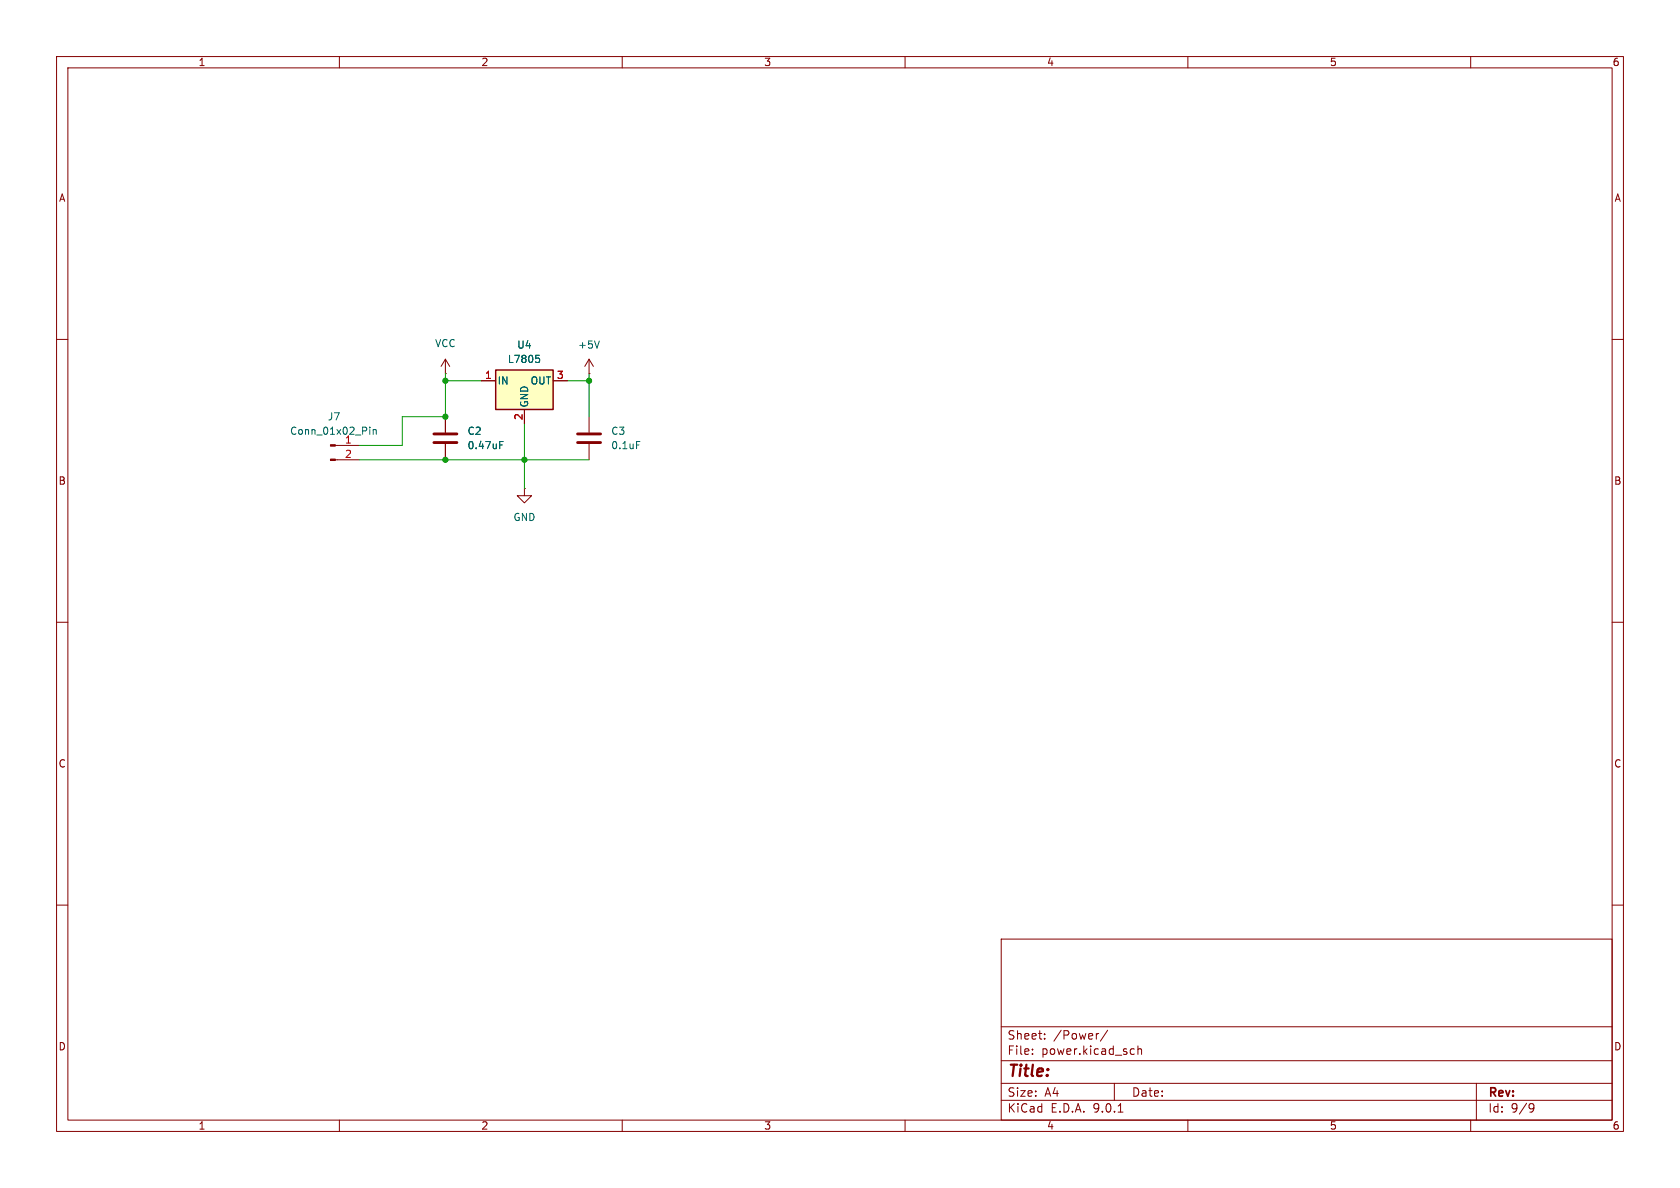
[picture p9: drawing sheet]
<svg xmlns="http://www.w3.org/2000/svg" width="297mm" height="210mm" viewBox="0 0 297 210" stroke-linecap="round" stroke-linejoin="round" font-family="sans-serif">
<g fill="none" stroke="#840000" stroke-width=".18">
<path d="M10 10h277v190h-277zM12 12h273v186h-273zM60 10v2M110 10v2M160 10v2M210 10v2M260 10v2M10 60h2M78.7 66h.1M78.7 63.5l-.7 1.3M78.7 63.5l.8 1.3M78.7 63.5v2.5"/>
<path d="M78.7 73.7v2.8M78.7 78.5v2.8M285 60h2M92.7 86.4v1.2h1.3l-1.3 1.3-1.3-1.3h1.3M92.7 86.4h.1M10 110h2M285 110h2M10 160h2M177 166h108v32h-108zM285 160h2M60 198v2M110 198v2"/>
<path d="M160 198v2M177 194.5h108M177 191.5h108M177 187.5h108M177 181.5h108M182.5 186.3v.1M182.5 185.5v.1M184.7 183.6v.1M184.7 182.8v.1M194.2 182.7l-.2 .1M195.8 182.1l-1.3 2M197 191.5v3"/>
<path d="M197.7 196.6h.8M200.1 185.4l.4 .1M200.5 186.3l-.4 .1M201.2 185.5l.2-.1 .3 .1 .1 .9M201.2 184.9v1.5M210 198v2M260 198v2M261 191.5v6.5M270.6 195.1l.5 .1a.99 .99 0 0 1-.4 1.4h-.2M271.2 195.7l-.3 .3h-.3"/>
</g>
<path d="M76.7 76.7h4.1M76.7 78.2h4.1" fill="none" stroke="#840000" stroke-width=".51"/>
<path d="M88.3 78.7h.5M88.3 78h.7" fill="none" stroke="#006464" stroke-width=".18"/>
<path d="M87.6 65.4h10.2v7h-10.2z" fill="#ffffc2"/>
<path d="M87.6 65.4h10.2v7h-10.2z" fill="none" stroke="#840000" stroke-width=".25"/>
<g fill="none" stroke="#840000" stroke-width=".18">
<path d="M59.3 78.7h4.2M78.7 73.7v2.8M78.7 78.5v2.8M85.1 67.3h2.5M92.7 72.4v2.5M97.8 67.3h2.5M104.1 66h.1M104.1 63.5v2.5M104.1 73.7v2.8M104.1 78.5v2.8M104.1 63.5l-.7 1.3M104.1 63.5l.8 1.3"/>
<path d="M59.3 81.3h4.2"/>
</g>
<path d="M65.4 75.5v.1M65.4 75.9v.9M66 75.9v.9M66 76.1l.2-.2 .3 .1v.8M88.3 78h.7M88.3 78.7h.5M94.7 62.8h.6M94.9 63.3h.3l.2 .2-.1 .5-.4 .1M106 60.3l-.5 1.2M112.5 78h.6" fill="none" stroke="#006464" stroke-width=".18"/>
<g fill="#840000" stroke="#840000" stroke-width=".18">
<path d="M58.4 78.6h.9v.3h-.9z"/>
<path d="M58.4 81.2h.9v.2h-.9z"/>
</g>
<path d="M102.1 76.7h4.1M102.1 78.2h4.1" fill="none" stroke="#840000" stroke-width=".51"/>
<path d="M78.7 66v7.7h-7.6v5h-7.6M78.7 67.3h6.4M92.7 74.9v11.5M100.3 67.3h3.8M104.1 66v7.7M63.5 81.3h40.6" fill="none" stroke="#009600" stroke-width=".18"/>
<g fill="#009600" stroke="#009600" stroke-width=".18">
<circle cx="92.7" cy="81.3" r=".46"/>
<circle cx="78.7" cy="81.3" r=".46"/>
<circle cx="78.7" cy="73.7" r=".46"/>
<circle cx="78.7" cy="67.3" r=".46"/>
<circle cx="104.1" cy="67.3" r=".46"/>
</g>
<text font-size="2.8" fill="#840000" x="178" y="190.9">Title:</text>
<g font-size="2.1" fill="#840000">
<text x="178" y="184">Sheet:</text>
<text x="186.2" y="184">/Power/</text>
<text x="178" y="186.7">File:</text>
<text x="184.1" y="186.7">power.kicad_sch</text>
<text x="178" y="196.9">KiCad</text>
<text x="178" y="194.1">Size:</text>
<text x="184.7" y="194.1">A4</text>
<text x="185.7" y="196.9">E.D.A.</text>
<text x="193.3" y="196.9">9.0.1</text>
<text x="200" y="194.1">Date:</text>
<text x="263" y="194.3">Rev:</text>
<text x="263" y="196.9">Id:</text>
<text x="267.1" y="196.9">9/9</text>
</g>
<g font-size="1.8" fill="#840000">
<text x="35" y="11.9">1</text>
<text x="85" y="11.9">2</text>
<text x="135" y="11.9">3</text>
<text x="185" y="11.9">4</text>
<text x="235" y="11.9">5</text>
<text x="285" y="11.9">6</text>
<text x="10.3" y="35.9">A</text>
<text x="285.3" y="35.9">A</text>
<text x="10.3" y="85.9">B</text>
<text x="285.3" y="85.9">B</text>
<text x="10.3" y="135.9">C</text>
<text x="285.3" y="135.9">C</text>
<text x="10.3" y="185.9">D</text>
<text x="285.3" y="185.9">D</text>
<text x="35" y="199.9">1</text>
<text x="85" y="199.9">2</text>
<text x="135" y="199.9">3</text>
<text x="185" y="199.9">4</text>
<text x="235" y="199.9">5</text>
<text x="285" y="199.9">6</text>
</g>
<g font-size="1.8" fill="#006464">
<text x="76.8" y="61.6">VCC</text>
<text x="89.7" y="64.4">L7805</text>
<text x="91.3" y="61.8">U4</text>
<text x="102.1" y="61.8">+5V</text>
<text x="87.9" y="68.2">IN</text>
<text x="93.7" y="68.2">OUT</text>
<text x="51.2" y="77.1">Conn_01x02_Pin</text>
<text x="57.9" y="74.5">J7</text>
<text x="82.6" y="77.1">C2</text>
<text x="93.6" y="72.1" transform="rotate(-90 93.6 72.1)">GND</text>
<text x="108" y="77.1">C3</text>
<text x="60.9" y="78.5">1</text>
<text x="82.6" y="79.6">0.47uF</text>
<text x="108" y="79.6">0.1uF</text>
<text x="90.7" y="92.3">GND</text>
</g>
<g font-size="1.8" fill="#a90000">
<text x="85.7" y="67.1">1</text>
<text x="98.4" y="67.1">3</text>
<text x="92.5" y="74.4" transform="rotate(-90 92.5 74.4)">2</text>
<text x="60.9" y="81">2</text>
</g>
</svg>
